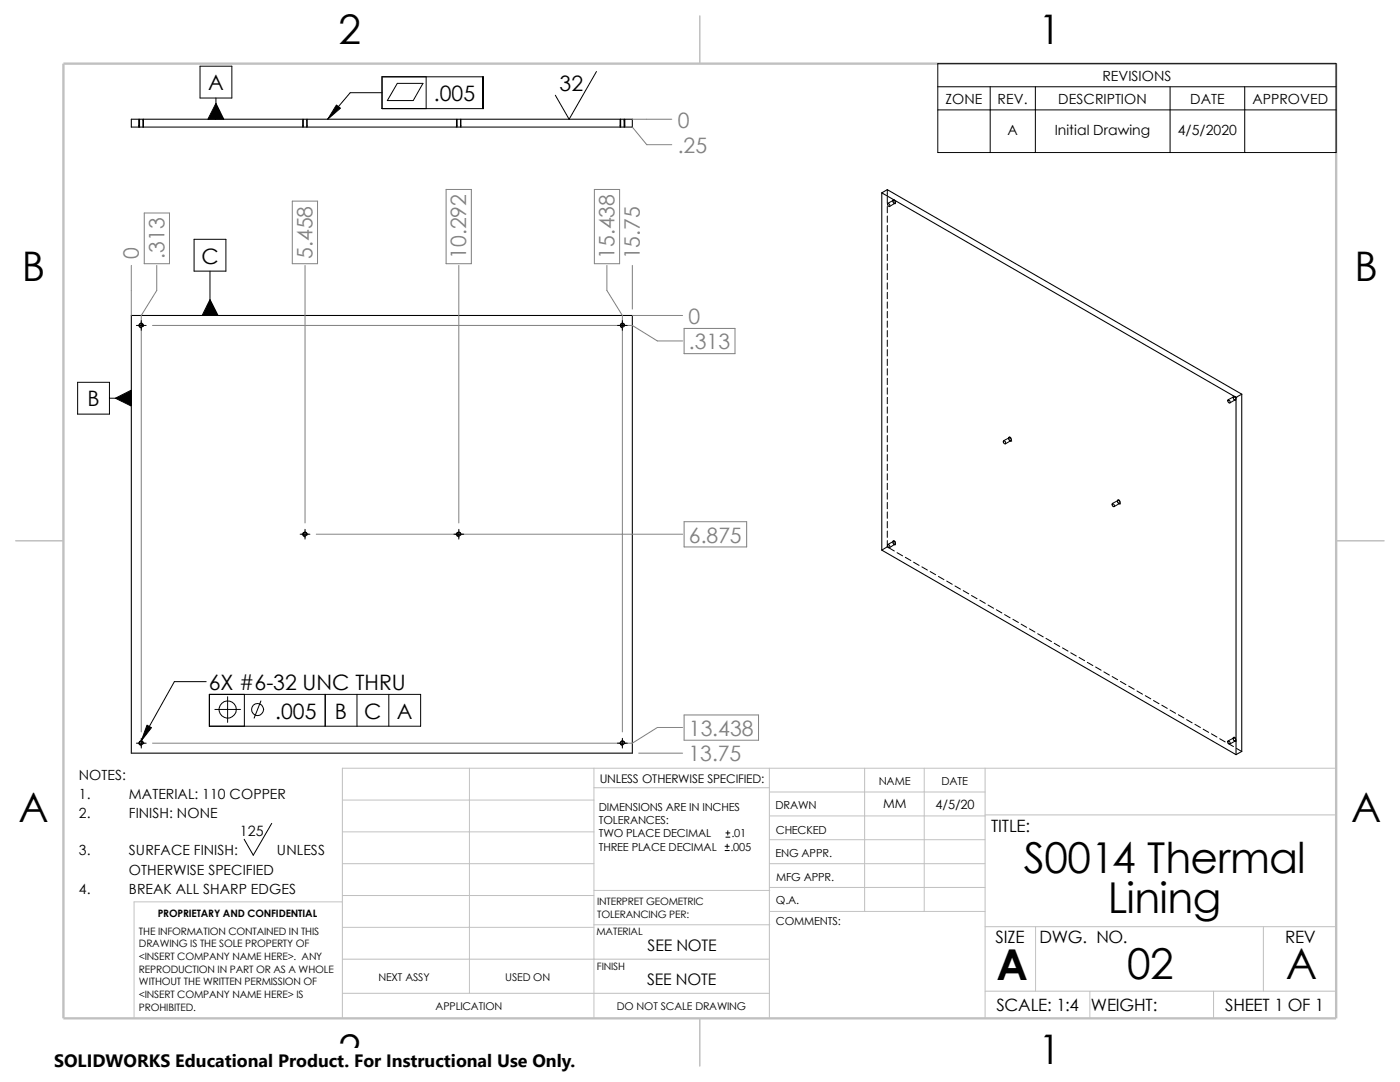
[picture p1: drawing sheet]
<svg xmlns="http://www.w3.org/2000/svg" width="279mm" height="216mm" viewBox="0 0 279 216" stroke-linecap="round" stroke-linejoin="round" font-family="sans-serif">
<g fill="none" stroke="#c0c0c0" stroke-width=".2">
<path d="M68.3 159.6h50.2M93.7 153.3v44.9M118.5 157.2h35M118.5 153.3v49.9M153.5 158h43.1M153.5 153.3v49.9M172.6 153.3v28.6M184.4 153.3v28.6M196.6 153.3v49.9M266.7 153.3h-198.4v49.9M68.3 180h-41.5v23.2M68.3 172.3h50.2"/>
<path d="M68.3 178.7h50.2M68.3 166h50.2M118.5 177.7h35.1M153.5 172.3h43.1M153.5 177.1h43.1M153.5 167.6h43.1M153.5 162.8h43.1M196.6 162.6h70.1M68.3 191.4h85.2M68.3 185h50.2M68.3 198.2h85.2M118.5 184.5h35.1"/>
<path d="M153.6 181.9h43M196.6 197.8h70.1M196.6 184.9h70.1M206.7 184.9v12.9M217.5 197.8v5.4M242.2 197.8v5.4M252.1 184.9v12.9"/>
</g>
<path d="M139.7 3.2v9.5M3.1 107.9h9.6M266.7 107.9h9.5M139.7 203.2v9.5" fill="none" stroke="#c0c0c0" stroke-width=".21"/>
<path d="M12.7 12.7h254v190.5h-254z" fill="none" stroke="#c0c0c0" stroke-width=".47"/>
<g fill="none" stroke="#000" stroke-width=".2">
<path d="M39.9 13.2h6.4v6.4h-6.4zM43.1 19.6v4.2M76.2 15.3h20.2v6.4h-20.2zM76.2 18.5h-6.3l-4.5 5.3M79.3 16.6h5.1l-1.9 3.5h-5.2zM85 15.3v6.4M119 14.3l-5.4 9.5-2.8-4.8M187.2 12.7h79.5v17.7h-79.5zM187.2 17.3h79.5M197.6 17.3v13.1M206.6 17.3v13.1M233.5 17.3v13.1"/>
<path d="M248.4 17.3v13.1M27.7 23.8v1.6M27.9 23.8v1.6M28.5 23.8v1.6M28.6 23.8v1.6M60.4 23.8v1.6M60.5 23.8v1.6M61.2 23.8v1.6M61.3 23.8v1.6M91.1 23.8v1.6M91.2 23.8v1.6M91.9 23.8v1.6"/>
<path d="M92 23.8v1.6M123.8 23.8v1.6M123.9 23.8v1.6M124.5 23.8v1.6M124.7 23.8v1.6M177.1 37.8v1.3M177.1 39.3v1.3M178.3 40v.1M178.3 40h.2l.2 .4-.1 .2-.2-.1M178.3 40l-1.1 .6M187.2 21.9h79.5M38.7 47.8h6.4v6.3h-6.4z"/>
<path d="M41.9 54.1v8.8M177.1 41.2v1.3M177.1 43.1v1.3M177.1 45v1.3M177.1 46.9v1.3M177.1 48.8v1.3M177.1 50.7v1.3M177.1 52.6v1.3M177.1 54.5v1.3M177.1 56.4v1.3M177.1 58.3v1.3M178.6 40.6l-1.1 .6"/>
<path d="M178.6 40.1l-.2-.2a.45 .45 0 0 0-.1 .5 .45 .45 0 0 0 .3 .2M15.5 76.3h6.3v6.3h-6.3zM21.8 79.5h4.4M27.2 64.9h2M28 65.4h.1M28.2 64v1.9M28.5 65.1v-.5l-.5-.1-.3 .4 .3 .5M123.2 64.9h2M124.2 64v1.9M124.6 65.1l-.1-.5-.4-.1-.3 .4 .3 .5M177.1 60.2v1.3M177.1 62.1v1.3"/>
<path d="M177.1 64.1v1.2M177.1 66v1.2M177.1 67.9v1.2M177.1 69.8v1.2M177.1 71.7v1.2M177.1 73.6v1.2M177.1 75.5v1.3M177.1 77.4v1.3M177.1 79.3v1.3M245.1 79.8h.1M246.3 79.2l-.1 .1M246.3 79.2h.1"/>
<path d="M246.3 79.2l-1.2 .6M246.3 79.2l.3 .2v.4M246.3 79.7l.3 .1M246.5 79.8l-1.1 .6M246.6 79.3h.1M246.6 79.3l-.3-.2-.2 .2 .1 .3 .3 .2M177.1 81.2v1.3M177.1 83.1v1.3M177.1 85v1.3M177.1 86.9v1.3M177.1 88.8v1.3M177.1 90.7v1.3"/>
<path d="M177.1 92.6v1.3M177.1 94.5v1.3M177.1 96.4v1.3M177.1 98.3v1.3M201.4 87.3l-.1 .2M201.4 87.3l.3 .1 .1 .4v.1h-.2M201.4 87.3l-1.1 .7M201.5 87.8l.1 .1M201.7 88h.1M201.7 87.9l-1 .7M201.8 87.5l-.2-.3a.39 .39 0 0 0-.3 .5 .39 .39 0 0 0 .4 .3M223.1 99.9v.1"/>
<path d="M223.1 99.9h.1M223.1 99.9h.2l.2 .3v.3l-.3-.1M223.1 99.9l-1.1 .6M223.5 100l-.3-.3a.45 .45 0 0 0-.2 .5 .45 .45 0 0 0 .4 .3M59.9 106.6h1.9M60.7 107h.1M60.9 105.6v2M61.2 106.8a.43 .43 0 0 0-.2-.6 .43 .43 0 0 0-.6 .3 .43 .43 0 0 0 .3 .5M90.6 106.6h1.9M91.4 107h.1M91.6 105.6v2M91.9 106.8a.43 .43 0 0 0-.2-.6 .43 .43 0 0 0-.6 .3 .43 .43 0 0 0 .3 .5"/>
<path d="M177.1 109.1l1.4 .8M177.1 109.1l-1.1 .7M177.1 100.2v1.3M177.1 102.2v1.2M177.1 104.1v1.2M177.1 106v1.2M177.1 107.9v1.2M178.3 108v.2M178.3 108l.3 .2M178.3 108l-1.1 .7M178.4 108.5l.2 .1M178.6 108.6l-1.1 .7"/>
<path d="M178.7 108.5l-.1-.5-.3-.1v.6l.3 .2M178.7 108.5l-.1 .1M179 110.3l1.1 .6M180.7 111.2l1.1 .6M182.3 112.2l1.1 .6M184 113.1l1.1 .6M185.6 114l1.1 .7M187.3 115l1.1 .7M188.9 116l1.1 .6M190.6 116.9l1.1 .7M192.2 117.9l1.1 .6M193.9 118.8l1.1 .7"/>
<path d="M195.5 119.8l1.1 .6M223.4 100.5h.1M223.4 100.5l-1.1 .6M41.1 136h-6.3l-6.6 11.8M41.8 138.6h42.1v6.3h-42.1zM45.4 139v5.1M48.8 138.6v6.3M52.1 139.9l-1.4 3.4M64.9 138.6v6.3M71.2 138.6v6.3M77.6 138.6v6.3M197.2 120.7l1.1 .7"/>
<path d="M198.8 121.7l1.1 .6M200.5 122.6l1.1 .7M202.1 123.6l1.1 .6M203.8 124.5l1.1 .7M205.4 125.5l1.1 .6M207.1 126.4l1.1 .7M208.7 127.4l1.1 .6M210.4 128.4l1.1 .6M212 129.3l1.1 .6M213.7 130.3l1.1 .6M215.3 131.2l1.2 .6M217 132.2l1.1 .6"/>
<path d="M218.7 133.1l1.1 .6M220.3 134.1l1.1 .6M222 135l1.1 .6M223.6 136l1.1 .6M225.3 136.9l1.1 .6M226.9 137.9l1.1 .6M228.6 138.8l1.1 .6M230.2 139.8l1.1 .6M27.2 148.3h2M28 148.7h.1M28.2 147.8l-.3 .2-.2 .3 .3 .4M28.2 147.8l.3 .2 .1 .4"/>
<path d="M28.2 147.3v2M42.9 141.6h5.1M123.2 148.3h2M124.2 147.3v2M124.6 148.4a.42 .42 0 0 0-.3-.5 .42 .42 0 0 0-.5 .3 .42 .42 0 0 0 .3 .5M231.9 140.7l1.1 .7M233.5 141.7l1.1 .6M235.2 142.6l1.1 .7M236.8 143.6l1.1 .6M238.5 144.5l1.1 .7M240.1 145.5l1.1 .6M241.8 146.4l1.1 .7"/>
<path d="M243.4 147.4l1.1 .6M245.1 148.3l1.1 .7M246.3 147.2l-.1 .2M246.3 147.2l.3 .2M246.3 147.2l-1.2 .7M246.4 147.7l.2 .1M246.5 147.9h.1M246.5 147.8l-1.1 .7M246.6 147.4v.4M246.6 147.4l-.3-.3-.2 .2 .1 .4 .3 .2M246.7 149.3l1.1 .6M54.2 164.3l-3.7 6.3-1.8-3.1"/>
<path d="M144.7 169.7h.8M144.7 168.9h.8M144.9 167h.8M144.9 166.2h.8M145.1 168.4v.9M145.2 165.8v.8"/>
<circle cx="45.4" cy="141.6" r="1.72"/>
<circle cx="51.4" cy="141.6" r="1.21"/>
</g>
<g fill="none" stroke="#000" stroke-width=".21">
<path d="M26.2 23.8h100v1.6h-100zM176 38.5l70.7 40.8M176 38.5l1.1-.7 70.7 40.9M176 38.5v71.3l70.7 40.8M177.2 40.6a.31 .31 0 0 1 .4 .2 .31 .31 0 0 1-.2 .4l-.3-.4zM26.2 62.9h100v87.4h-100zM245.1 79.8a.31 .31 0 0 1 .4 .2 .31 .31 0 0 1-.2 .4l-.3-.4zM246.7 79.3v71.3M247.8 78.7v71.2l-1.1 .7M247.8 78.7l-1.1 .6M200.2 88.1a.29 .29 0 0 1 .5 .1 .29 .29 0 0 1-.2 .4zM177.2 108.7a.32 .32 0 0 1 .3 .2 .32 .32 0 0 1 0 .4l-.3-.2z"/>
<path d="M222 100.5a.31 .31 0 0 1 .4 .2 .31 .31 0 0 1-.2 .4l-.2-.3zM245.1 147.9a.32 .32 0 0 1 .3 .2 .32 .32 0 0 1 0 .4l-.3-.2z"/>
<circle cx="28.2" cy="64.9" r=".33"/>
<circle cx="124.2" cy="64.9" r=".35"/>
<circle cx="60.9" cy="106.6" r=".33"/>
<circle cx="91.6" cy="106.6" r=".33"/>
<circle cx="28.2" cy="148.3" r=".33"/>
<circle cx="124.2" cy="148.3" r=".35"/>
</g>
<g fill="none" stroke="#808080" stroke-width=".2">
<path d="M89 37.8h5.1v14.8h-5.1zM118.6 37.8h5.1v14.8h-5.1zM126.2 23.8h7.9M126.2 25.4l2.9 3.5h5M26.2 53v9.9M28.8 42.5h5v10.1h-5zM31.3 53v5l-3.1 4.9v83.1M58.3 40.1h5.1v12.5h-5.1zM60.9 53v51.4M91.6 53v51.4M121.1 53v5l3.1 4.9v83.1M126.2 53v8.7"/>
<path d="M30.4 64.9h95.8l5 3.1h5M126.2 62.9h10M136.5 65.5h10.2v5.1h-10.2zM63.1 106.6h73.1M136.5 104.1h12.5v5h-12.5zM127.5 150.3h8.7M136.2 145.2h-5l-5 3.1h-95.8M136.5 142.7h14.9v5h-14.9z"/>
</g>
<path d="M43.1 20.6l1.6 3.2h-3.2zM67.1 21l.8 .6-2.5 2.2zM41.9 59.8l1.6 3.1h-3.2zM23 79.5l3.2-1.6v3.1zM29.3 144.7l.9 .5-2 2.6z" fill="#000" stroke="#000" stroke-width=".2"/>
<path d="M10.8 209.2h104.1v6.7h-104.1z" fill="#fff"/>
<g font-size="8.5">
<text x="204.3" y="174.1">S0014 Thermal</text>
<text x="221.1" y="182.2">Lining</text>
<text x="198.8" y="195.5">A</text>
<text x="225" y="195.3">02</text>
<text x="256.6" y="195.3">A</text>
</g>
<g font-size="8.1">
<text x="67.6" y="8.8">2</text>
<text x="207.3" y="8.8">1</text>
<text x="4.4" y="56.1">B</text>
<text x="270.3" y="56.1">B</text>
<text x="3.7" y="164.1">A</text>
<text x="269.6" y="164.1">A</text>
<text x="67.6" y="212.3">2</text>
<text x="207.3" y="212.3">1</text>
</g>
<g font-size="4.2">
<text x="41.5" y="18">A</text>
<text x="86.6" y="20.2">.005</text>
<text x="111.7" y="18.2">32</text>
<text x="40.2" y="52.6">C</text>
<text x="17.4" y="81.1">B</text>
<text x="41.7" y="137.7">6X #6-32 UNC THRU</text>
<text x="54.9" y="143.4">.005</text>
<text x="66.8" y="143.4">B</text>
<text x="72.7" y="143.4">C</text>
<text x="79.2" y="143.4">A</text>
</g>
<g font-size="4.2" fill="#808080">
<text x="135.2" y="25.4">0</text>
<text x="135.2" y="30.5">.25</text>
<text x="27.7" y="51.8" transform="rotate(-90 27.7 51.8)">0</text>
<text x="32.8" y="51.6" transform="rotate(-90 32.8 51.6)">.313</text>
<text x="62.4" y="51.6" transform="rotate(-90 62.4 51.6)">5.458</text>
<text x="93" y="51.6" transform="rotate(-90 93 51.6)">10.292</text>
<text x="122.6" y="51.6" transform="rotate(-90 122.6 51.6)">15.438</text>
<text x="127.7" y="51.8" transform="rotate(-90 127.7 51.8)">15.75</text>
<text x="137.4" y="64.6">0</text>
<text x="137.5" y="69.7">.313</text>
<text x="137.5" y="108.3">6.875</text>
<text x="137.5" y="146.9">13.438</text>
<text x="137.4" y="151.9">13.75</text>
</g>
<text font-size="3.6" x="10.8" y="213">SOLIDWORKS Educational Product. For Instructional Use Only.</text>
<g font-size="3.4">
<text x="197.8" y="166">TITLE:</text>
<text x="198.7" y="188.1">SIZE</text>
<text x="207.5" y="188.1">DWG. NO.</text>
<text x="256.5" y="188.2">REV</text>
<text x="198.8" y="201.7">SCALE: 1:4</text>
<text x="217.7" y="201.8">WEIGHT:</text>
<text x="244.5" y="201.7">SHEET 1 OF 1</text>
</g>
<g font-size="3.2">
<text x="129.2" y="189.8">SEE NOTE</text>
<text x="129.2" y="196.6">SEE NOTE</text>
</g>
<g font-size="2.8">
<text x="220" y="16.1">REVISIONS</text>
<text x="188.7" y="20.7">ZONE</text>
<text x="199.1" y="20.7">REV.</text>
<text x="211.2" y="20.7">DESCRIPTION</text>
<text x="237.5" y="20.7">DATE</text>
<text x="250" y="20.7">APPROVED</text>
<text x="201.1" y="27">A</text>
<text x="210.5" y="27">Initial Drawing</text>
<text x="235" y="27">4/5/2020</text>
<text x="15.7" y="155.6">NOTES:</text>
<text x="15.7" y="159.4">1.</text>
<text x="25.7" y="159.4">MATERIAL: 110 COPPER</text>
<text x="15.7" y="163.2">2.</text>
<text x="25.7" y="163.2">FINISH: NONE</text>
<text x="47.9" y="166.9">125</text>
<text x="15.7" y="170.6">3.</text>
<text x="25.7" y="170.6">SURFACE FINISH:</text>
<text x="55.3" y="170.6">UNLESS</text>
<text x="15.7" y="178.3">4.</text>
<text x="25.7" y="174.5">OTHERWISE SPECIFIED</text>
<text x="25.7" y="178.3">BREAK ALL SHARP EDGES</text>
</g>
<g font-size="2.5">
<text x="176.3" y="161.3">MM</text>
<text x="186.7" y="161.4">4/5/20</text>
</g>
<text font-size="2.4" x="119.7" y="156.2">UNLESS OTHERWISE SPECIFIED:</text>
<g font-size="2.2">
<text x="119.5" y="161.8">DIMENSIONS ARE IN INCHES</text>
<text x="154.8" y="161.5">DRAWN</text>
<text x="175.4" y="156.7">NAME</text>
<text x="187.9" y="156.7">DATE</text>
<text x="119.5" y="167.1">TWO PLACE DECIMAL</text>
<text x="119.5" y="164.4">TOLERANCES:</text>
<text x="146" y="167.1">.01</text>
<text x="154.8" y="166.3">CHECKED</text>
<text x="119.5" y="169.8">THREE PLACE DECIMAL</text>
<text x="145.8" y="169.8">.005</text>
<text x="154.8" y="171">ENG APPR.</text>
<text x="154.9" y="175.7">MFG APPR.</text>
<text x="154.9" y="184.7">COMMENTS:</text>
<text x="154.9" y="180.5">Q.A.</text>
</g>
<g font-size="2.1">
<text x="75.5" y="195.7">NEXT ASSY</text>
<text x="100.8" y="195.7">USED ON</text>
<text x="86.9" y="201.5">APPLICATION</text>
<text x="123.1" y="201.6">DO NOT SCALE DRAWING</text>
</g>
<g font-size="2">
<text x="31.5" y="183">PROPRIETARY AND CONFIDENTIAL</text>
<text x="119.2" y="183.1">TOLERANCING PER:</text>
<text x="119.2" y="180.6">INTERPRET GEOMETRIC</text>
<text x="27.7" y="186.5">THE INFORMATION CONTAINED IN THIS</text>
<text x="27.7" y="189.1">DRAWING IS THE SOLE PROPERTY OF</text>
<text x="27.7" y="191.6">&lt;INSERT COMPANY NAME HERE&gt;. ANY</text>
<text x="119" y="186.6">MATERIAL</text>
<text x="27.7" y="194.1">REPRODUCTION IN PART OR AS A WHOLE</text>
<text x="27.7" y="196.6">WITHOUT THE WRITTEN PERMISSION OF</text>
<text x="119.1" y="193.5">FINISH</text>
<text x="27.7" y="199.1">&lt;INSERT COMPANY NAME HERE&gt; IS</text>
<text x="27.7" y="201.7">PROHIBITED.</text>
</g>
</svg>
